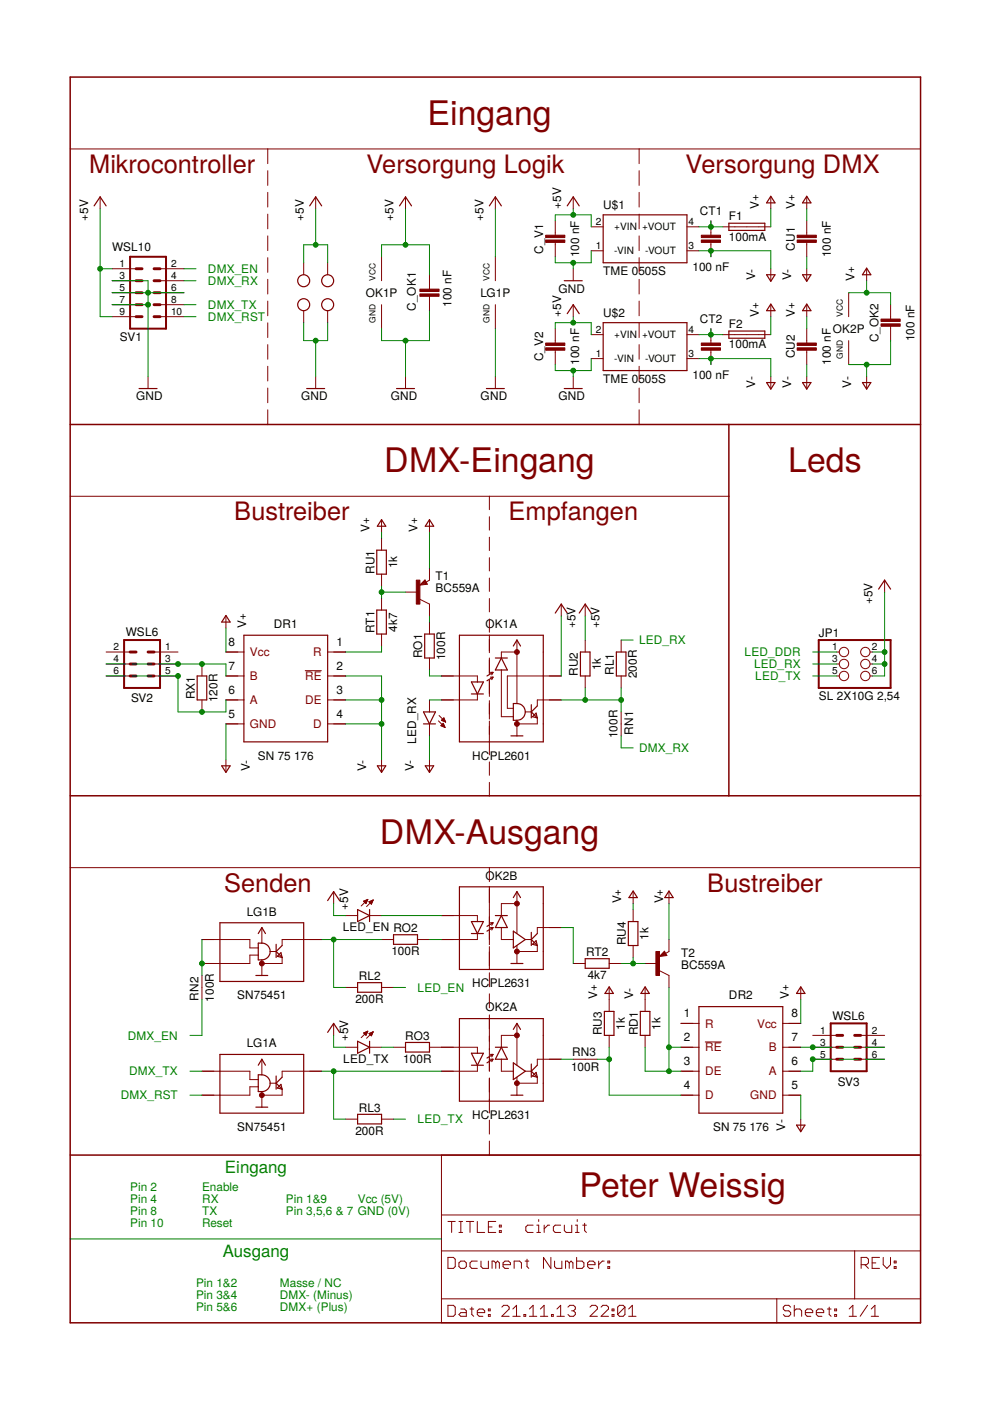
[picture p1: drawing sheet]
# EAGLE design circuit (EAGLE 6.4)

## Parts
C_OK1  100 nF  CAPACITATOR-2,5MM  [C_THT_2]
C_OK2  100 nF  CAPACITATOR-2,5MM  [C_THT_2]
C_V1  100 nF  CAPACITATOR-2,5MM  [C_THT_2]
C_V2  100 nF  CAPACITATOR-2,5MM  [C_THT_2]
CT1  100 nF  CAPACITATOR-2,5MM  [C_THT_2]
CT2  100 nF  CAPACITATOR-2,5MM  [C_THT_2]
CU1  100 nF  CAPACITATOR-2,5MM  [C_THT_2]
CU2  100 nF  CAPACITATOR-2,5MM  [C_THT_2]
DR1  SN75 176  DRIVER_RS485  [IC_DIL08]
DR2  SN75 176  DRIVER_RS485  [IC_DIL08]
F1  100mA  SHK20L  [SHK20L]
F2  100mA  SHK20L  [SHK20L]
JP1  SL 2X10G 2,54  PINHD-2X3  [2X03]
LED_EN  LED-3MM  [LED_3MM]
LED_RX  LED-3MM  [LED_3MM]
LED_TX  LED-3MM  [LED_3MM]
LG1  SN75451  LOGIK_AND_SN75451OUT  [IC_DIL08_OUT]
OK1  HCPL2601  COUPLER_HCPL2601OUT  [IC_DIL08_OUT]
OK2  HCPL2631  COUPLER_HCPL2631OUT  [IC_DIL08_OUT]
RD1  1k  RESISTOR-10MM  [R_THT_4]
RL1  200R  RESISTOR-10MM  [R_THT_4]
RL2  200R  RESISTOR-10MM  [R_THT_4]
RL3  200R  RESISTOR-10MM  [R_THT_4]
RN1  100R  BRIDGE-10MM  [R_THT_4]
RN2  100R  BRIDGE-10MM  [R_THT_4]
RN3  100R  BRIDGE-10MM  [R_THT_4]
RO1  100R  RESISTOR-10MM  [R_THT_4]
RO2  100R  RESISTOR-10MM  [R_THT_4]
RO3  100R  RESISTOR-10MM  [R_THT_4]
RT1  4k7  RESISTOR-10MM  [R_THT_4]
RT2  4k7  RESISTOR-10MM  [R_THT_4]
RU1  1k  RESISTOR-10MM  [R_THT_4]
RU2  1k  RESISTOR-10MM  [R_THT_4]
RU3  1k  RESISTOR-10MM  [R_THT_4]
RU4  1k  RESISTOR-10MM  [R_THT_4]
RX1  120R  RESISTOR-10MM  [R_THT_4]
SV1  WSL10  STECKER_WANNE_10  [STECKER_WANNE_10]
SV2  WSL6  STECKER_WANNE_6  [STECKER_WANNE_6]
SV3  WSL6  STECKER_WANNE_6  [STECKER_WANNE_6]
T1  BC559A  [TO92-EBC]
T2  BC559A  [TO92-EBC]
U$1  TME 0505S  TRACO_TME_1  [TRACO_TME_1]
U$2  TME 0505S  TRACO_TME_1  [TRACO_TME_1]
X1  AKL101-2  W237-102  [W237-102]
X2  AKL101-2  W237-102  [W237-102]

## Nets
+5V: C_OK1.1 C_V1.1 C_V2.1 JP1.2 JP1.4 JP1.6 LED_EN.A LED_TX.A LG1.8(P:VCC) OK1.7(A:I_EN) OK1.8(P:VCC) RU2.2 SV1.1 SV1.9 U$1.2(+VIN) U$2.2(+VIN) X1.1 X2.2
DMX_DDR_1_O1: DR2.2 DR2.3 RD1.2 T2.C
DMX_EN: RN2.2 SV1.2
DMX_N_1: DR1.7 RX1.1 SV2.3 SV2.4
DMX_N_2: DR2.7 SV3.3 SV3.4
DMX_P_1: DR1.6 RX1.2 SV2.5 SV2.6
DMX_P_2: DR2.6 SV3.5 SV3.6
DMX_READ_1_O: DR1.1 RT1.2
DMX_RST: LG1.2(A:I_2) SV1.10
DMX_RX: RN1.1 SV1.4
DMX_TX: LG1.1(A:I_1) SV1.8
GND: C_OK1.2 C_V1.2 C_V2.2 LG1.4(P:GND) OK1.5(P:GND) SV1.3 SV1.5 SV1.6 SV1.7 U$1.1(-VIN) U$2.1(-VIN) X1.2 X2.1
GND_RX: CT1.2 CU1.2 DR1.2 DR1.3 DR1.4 DR1.5 LED_RX.K(C) U$1.3(-VOUT) ; supply symbol labelled V-
GND_TX: C_OK2.1 CT2.2 CU2.2 DR2.5 OK2.5(P:GND) RD1.1 U$2.3(-VOUT) ; supply symbol labelled V-
LED_EN: JP1.1 RL2.2
LED_RX: JP1.3 RL1.1
LED_TX: JP1.5 RL3.2
N$1: OK1.6(A:O) RL1.2 RN1.2 RU2.1
N$2: OK2.6(B:O) RT2.2
N$4: OK2.7(A:O) RN3.2
N$5: DR2.4 RN3.1 RU3.2
N$6: RT1.1 RU1.2 T1.B
N$7: RT2.1 RU4.2 T2.B
N$8: LG1.3(A:O) OK2.2(A:I_K) RL3.1
N$9: OK2.1(A:I_A) RO3.2
N$10: OK2.3(B:I_K) RO2.2
N$11: LED_TX.K(C) RO3.1
N$13: CT1.1 F1.1A U$1.4(+VOUT)
N$15: LG1.5(B:O) RL2.1 RO2.1
N$27: LED_EN.K(C) OK2.4(B:I_A)
N$28: LED_RX.A OK1.3(A:I_K)
N$29: OK1.2(A:I_A) RO1.1
N$30: RO1.2 T1.C
N$39: CT2.1 F2.1A U$2.4(+VOUT)
N$_14: LG1.6(B:I_1) LG1.7(B:I_2) RN2.1
VCC_RX: CU1.1 DR1.8 F1.2A RU1.1 T1.E ; supply symbol labelled V+
VCC_TX: C_OK2.2 CU2.1 DR2.8 F2.2A OK2.8(P:VCC) RU3.1 RU4.1 T2.E ; supply symbol labelled V+
Unconnected: DR2.1 F1.1B F1.2B F2.1B F2.2B SV2.1 SV2.2 SV3.1 SV3.2

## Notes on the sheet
- Eingang
- Mikrocontroller | Versorgung Logik | Versorgung DMX
- DMX_EN
- DMX_RX
- DMX_TX
- DMX_RST
- DMX-Eingang | Leds
- Bustreiber | Empfangen
- LED_RX
- LED_DDR
- LED_RX
- LED_TX
- DMX_RX
- DMX-Ausgang
- Senden | Bustreiber
- LED_EN
- DMX_EN
- DMX_TX
- DMX_RST
- LED_TX
- Eingang
- Pin 2 | Enable
- Peter Weissig
- Pin 4 | RX | Pin 1&9 | Vcc (5V)
- Pin 8 | TX | Pin 3,5,6 & 7 | GND (0V)
- Pin 10 | Reset
- Ausgang
- Pin 1&2 | Masse / NC
- Pin 3&4 | DMX- (Minus)
- Pin 5&6 | DMX+ (Plus)
